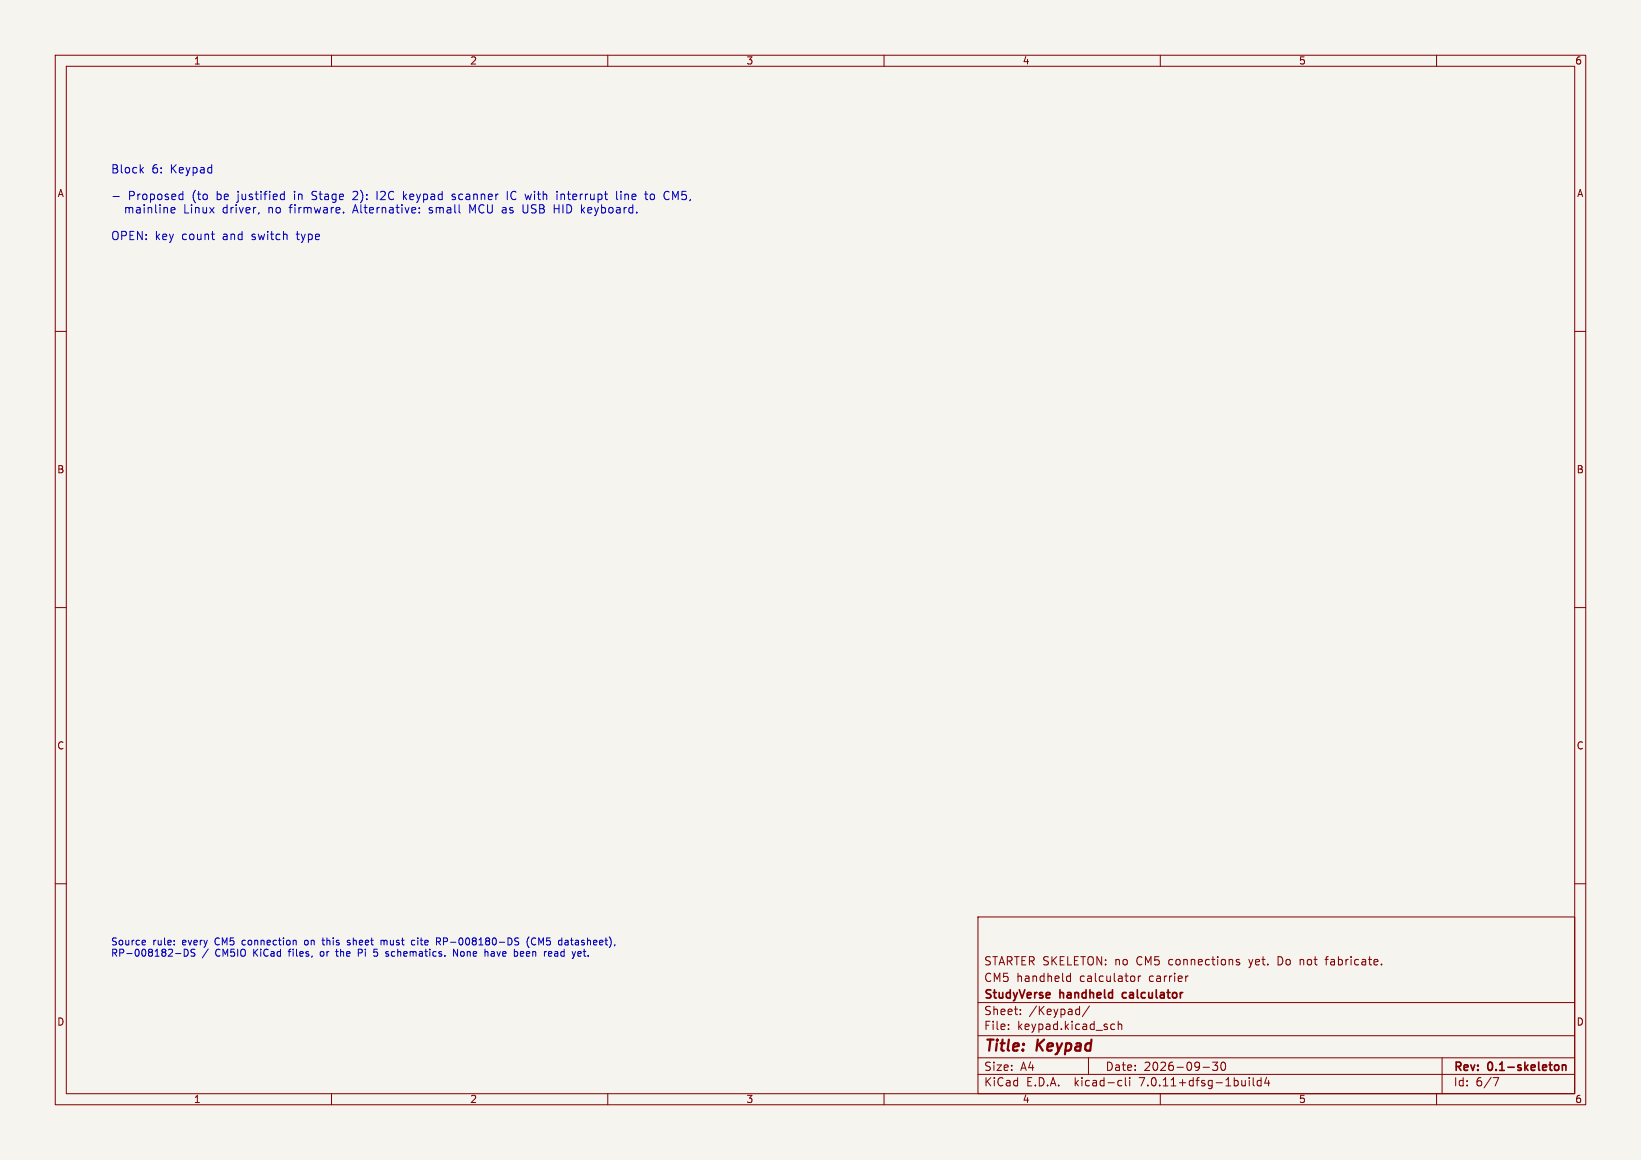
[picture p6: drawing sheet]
<svg xmlns="http://www.w3.org/2000/svg" width="297mm" height="210mm" viewBox="0 0 297 210" stroke-linecap="round" stroke-linejoin="round" font-family="sans-serif">
<path d="M0 0h297v210h-297z" fill="#f5f4ef" stroke="#f5f4ef" stroke-width=".18"/>
<g fill="none" stroke="#840000" stroke-width=".18">
<path d="M10 10h277v190h-277zM12 12h273v186h-273zM60 10v2M110 10v2M160 10v2M210 10v2M260 10v2M10 60h2M285 60h2M10 110h2M285 110h2M10 160h2"/>
<path d="M285 160h2M177 166h108v32h-108zM193.1 177.6l.2 .1 .4-.1M193.7 176.2v1.5M193.7 176.8l-.4-.1-.2 .1M205.1 176.7l.3 .3v.4l-.3 .3M206 176.7v1M206.5 176.7l-.3 .1-.2 .2M215 176.7l-.3 .1M224.3 173.8l-.3-.1-.3 .2 .1 .2 .5 .2v.3h-.6M235.3 173.7v1M235.4 173.8h-.1"/>
<path d="M239.8 173.7h.6M240.2 173.2l-.2 .2v1.3M250 174.6v.1M60 198v2M110 198v2M160 198v2M177 194.5h108M177 191.5h108M177 187.5h108M177 181.5h108M182.5 186.3v.1M182.5 185.5v.1"/>
<path d="M184.7 183.6v.1M184.7 182.8v.1M195 182.7l.4 .1M195.4 182.2v1.5M195.4 183.6l-.4 .1M197 191.5v3M197.2 182.1l-1.3 2M201.2 186.3h.5M201.2 185.5h.5M202.4 185.5l.2-.1 .4 .1v.9M202.4 184.9v1.5M202.6 195.6l.4 .1"/>
<path d="M203 196.5l-.4 .1M203.7 195.1v1.3l.2 .2M204.5 195.1v.1M204.5 195.6v1M210 198v2M217.7 193.2h1.2M219.5 192.3h.9l-.5 .6 .4 .1v.7l-.2 .1h-.4l-.2-.1M221.2 192.4l.1-.1a.8 .8 0 0 1 .5 .7 .8 .8 0 0 1-.5 .8 1 1 0 0 1-.1-1.4zM226.1 195.1v.1M226.1 195.6v1M226.8 195.1v1.3l.2 .2M228.2 195.7l-.4-.1-.3 .3v.4l.2 .2h.5"/>
<path d="M228.2 195.1v1.5M229.2 195l-.3 1.1h.9M229.6 195.6v1M260 198v2M261 191.5v6.5M270.2 195.1h1l-.6 1.5"/>
</g>
<path d="M203.2 179.8v.7M282.1 192.9v.7M282.8 192.8v1M282.8 192.9l.2-.1 .3 .1 .1 .9" fill="none" stroke="#840000" stroke-width=".3"/>
<g fill="none" stroke="#0000c2" stroke-width=".18">
<path d="M20.5 35.6h1.1M25.5 30.7l.5 .6M26 30.3l-.6 .6M31 38.3l.2 .3 .4-.1M31 37.6v.2M31.6 37.6l.1 .3-.7 .2M32.7 35.1l.4 .1M33.1 34.6v1.5M33.1 36.1h-.4M50.9 36.1h.6M50.9 35.2h.6M51.5 34.6v1.5"/>
<path d="M62.2 38.4v.2M64 34.7l-.1 .1M64 38.1h.7M64.3 37.1l-.5 1.5M64.7 35.3l-.9 .8h.9M68.2 34.6v1.5M73 34.6v1.5M73.2 35.6l.4 .5M73.6 35.1l-.6 .6M75.8 37.7l.1 .1M75.9 38.4v.2M75.9 37.6v.2"/>
<path d="M76 37.7l-.1 .1M77.7 38.5l.4 .1M77.7 37.6v.2l.2 .3M81.8 36.1h.6M82.4 35.2l-.4-.1-.2 .3 .1 .2 .5 .1M85.5 38.1l-.5-1v1.5M91.8 34.6v1.5M92.6 34.9l-.1 .4 .1 .6M94.8 38.5h.6M100.3 37.8h.9M101.2 37.1v1.5M101.5 35.1v1"/>
<path d="M102 35.1l-.5 .2M111.6 34.6v1.3l.2 .2M112.4 34.6v.2M112.4 35.1v1M116.7 35.1h.5M117.1 36.1h.1M118.2 35.1l-.4 .1-.1 .2v.6l.5 .1M38.2 42.4h.6M38.7 43.4h.1M26.1 170.2l.2 .3-.6 .1M26.3 171l-.2 .1M31.5 171v.1"/>
<path d="M31.5 170.3v.1M31.8 172.6h.9M33.3 171.8v1.3l.6-.2 .2-.5M34.8 172.5l.4 .1 .1 .3-.3 .2h-.4M53.2 170.2l.4 .2v.7M55.2 170.3l-.1 .2 .1 .5M58.1 172.3l-.1 .2 .1 .6M58.3 170.2h.4M58.4 169.8v1.1l.3 .2M60.7 172.3h.5M60.9 171.8v1.1l.3 .2M63.3 170.3l-.3-.1-.1 .3 .5 .3"/>
<path d="M63.4 170.9l-.2 .2-.3-.1M64.9 171.8v1.3M65.5 172.5h-.6M67.8 172.3h.3l.3 .3M68.4 172.9l-.3 .2h-.3M69 170.3l.3-.1 .2 .2M69 170.2v.9M69.5 170.4v.7M69.7 170.2l-.2 .2M74.6 170.3h.5M74.6 171h.5M79 169.8h.5l.2 .2-.1 .4-.6 .1"/>
<path d="M79.3 170.5l.4 .6M82.8 171.8v1.3l-.7-1.3v1.3M89.3 172.3h-.4M89.3 172.6h-.3l-.1 .2v.3h.4M93.2 170.2l.7 .5-.3 .4-.4-.1M93.9 169.9l-.5-.1-.2 .2M94.7 172.3h-.3l-.2 .2v.6h.5M94.8 172.6l-.6 .1M95.8 169.6a1.46 1.46 0 0 0 0 2M96.9 169.9a.59 .59 0 0 0-.7 .5 .59 .59 0 0 0 .7 .6M99.8 173.1h-.4M99.9 172.5v.1l-.6 .1"/>
<path d="M102.6 170.2l-.3 .1M102.7 170.6h-.3l-.2 .2 .1 .2 .4 .1M105.1 173.1h-.3M105.2 172.5v.1l-.6 .1"/>
</g>
<g font-size="2.8" fill="#840000">
<text x="178" y="190.9">Title:</text>
<text x="187.7" y="190.9">Keypad</text>
</g>
<g font-size="2.1" fill="#0000c2">
<text x="20" y="31.7">Block</text>
<text x="27.4" y="31.7">6:</text>
<text x="30.9" y="31.7">Keypad</text>
<text x="22.6" y="39">mainline</text>
<text x="23.2" y="36.5">Proposed</text>
<text x="33.5" y="39">Linux</text>
<text x="34.8" y="36.5">(to</text>
<text x="39.3" y="36.5">be</text>
<text x="40.6" y="39">driver,</text>
<text x="43.3" y="36.5">justified</text>
<text x="49" y="39">no</text>
<text x="53" y="39">firmware.</text>
<text x="53.6" y="36.5">in</text>
<text x="57" y="36.5">Stage</text>
<text x="64.6" y="36.5">2):</text>
<text x="64.7" y="39">Alternative:</text>
<text x="69" y="36.5">I2C</text>
<text x="74" y="36.5">keypad</text>
<text x="78.5" y="39">small</text>
<text x="83" y="36.5">scanner</text>
<text x="86" y="39">MCU as</text>
<text x="93.1" y="36.5">IC with</text>
<text x="95.9" y="39">USB</text>
<text x="101.7" y="39">HID</text>
<text x="102.4" y="36.5">interrupt</text>
<text x="106.8" y="39">keyboard.</text>
<text x="113.3" y="36.5">line</text>
<text x="118.8" y="36.5">to</text>
<text x="122.3" y="36.5">CM5,</text>
<text x="20" y="43.8">OPEN:</text>
<text x="28" y="43.8">key</text>
<text x="33" y="43.8">count</text>
<text x="40.5" y="43.8">and</text>
<text x="45.8" y="43.8">switch</text>
<text x="54.1" y="43.8">type</text>
</g>
<g font-size="2.1" fill="#840000">
<text x="178" y="178">CM5</text>
<text x="178" y="175">STARTER SKELETON: no</text>
<text x="183.9" y="178">handheld</text>
<text x="195.5" y="178">calculator</text>
<text x="205.8" y="175">CM5</text>
<text x="208.1" y="178">carrier</text>
<text x="211.8" y="175">connections</text>
<text x="226.5" y="175">yet.</text>
<text x="231.8" y="175">Do</text>
<text x="236" y="175">not</text>
<text x="240.8" y="175">fabricate.</text>
<text x="178" y="184">Sheet:</text>
<text x="178" y="181.2">StudyVerse</text>
<text x="186.2" y="184">/Keypad/</text>
<text x="191.9" y="181.2">handheld</text>
<text x="203.8" y="181.2">calculator</text>
<text x="178" y="186.7">File:</text>
<text x="184.1" y="186.7">keypad.kicad_sch</text>
<text x="178" y="196.9">KiCad</text>
<text x="178" y="194.1">Size:</text>
<text x="184.7" y="194.1">A4</text>
<text x="185.7" y="196.9">E.D.A.</text>
<text x="194.6" y="196.9">kicad-cli</text>
<text x="200" y="194.1">Date:</text>
<text x="206.5" y="196.9">7.0.11+dfsg-1build4</text>
<text x="207" y="194.1">2026-09-30</text>
<text x="263" y="194.3">Rev:</text>
<text x="263" y="196.9">Id:</text>
<text x="267.1" y="196.9">6/7</text>
<text x="269.4" y="194.3">0.1-skeleton</text>
</g>
<g font-size="1.8" fill="#840000">
<text x="35" y="11.9">1</text>
<text x="85" y="11.9">2</text>
<text x="135" y="11.9">3</text>
<text x="185" y="11.9">4</text>
<text x="235" y="11.9">5</text>
<text x="285" y="11.9">6</text>
<text x="10.3" y="35.9">A</text>
<text x="285.3" y="35.9">A</text>
<text x="10.3" y="85.9">B</text>
<text x="285.3" y="85.9">B</text>
<text x="10.3" y="135.9">C</text>
<text x="285.3" y="135.9">C</text>
<text x="10.3" y="185.9">D</text>
<text x="285.3" y="185.9">D</text>
<text x="35" y="199.9">1</text>
<text x="85" y="199.9">2</text>
<text x="135" y="199.9">3</text>
<text x="185" y="199.9">4</text>
<text x="235" y="199.9">5</text>
<text x="285" y="199.9">6</text>
</g>
<g font-size="1.8" fill="#0000c2">
<text x="20" y="171.5">Source</text>
<text x="20" y="173.5">RP-008182-DS</text>
<text x="27.6" y="171.5">rule:</text>
<text x="33.1" y="171.5">every</text>
<text x="36.6" y="173.5">/</text>
<text x="39.1" y="173.5">CM5IO</text>
<text x="39.2" y="171.5">CM5</text>
<text x="44.3" y="171.5">connection</text>
<text x="46.1" y="173.5">KiCad</text>
<text x="52.7" y="173.5">files,</text>
<text x="55.8" y="171.5">on</text>
<text x="58.6" y="173.5">or</text>
<text x="59.3" y="171.5">this</text>
<text x="61.7" y="173.5">the</text>
<text x="63.9" y="171.5">sheet</text>
<text x="65.9" y="173.5">Pi</text>
<text x="68.9" y="173.5">5</text>
<text x="70.2" y="171.5">must</text>
<text x="71.3" y="173.5">schematics.</text>
<text x="76" y="171.5">cite</text>
<text x="80.6" y="171.5">RP-008180-DS</text>
<text x="83.7" y="173.5">None</text>
<text x="89.6" y="173.5">have</text>
<text x="95.1" y="173.5">been</text>
<text x="97.2" y="171.5">(CM5</text>
<text x="100.8" y="173.5">read</text>
<text x="103.2" y="171.5">datasheet),</text>
<text x="106.1" y="173.5">yet.</text>
</g>
</svg>
